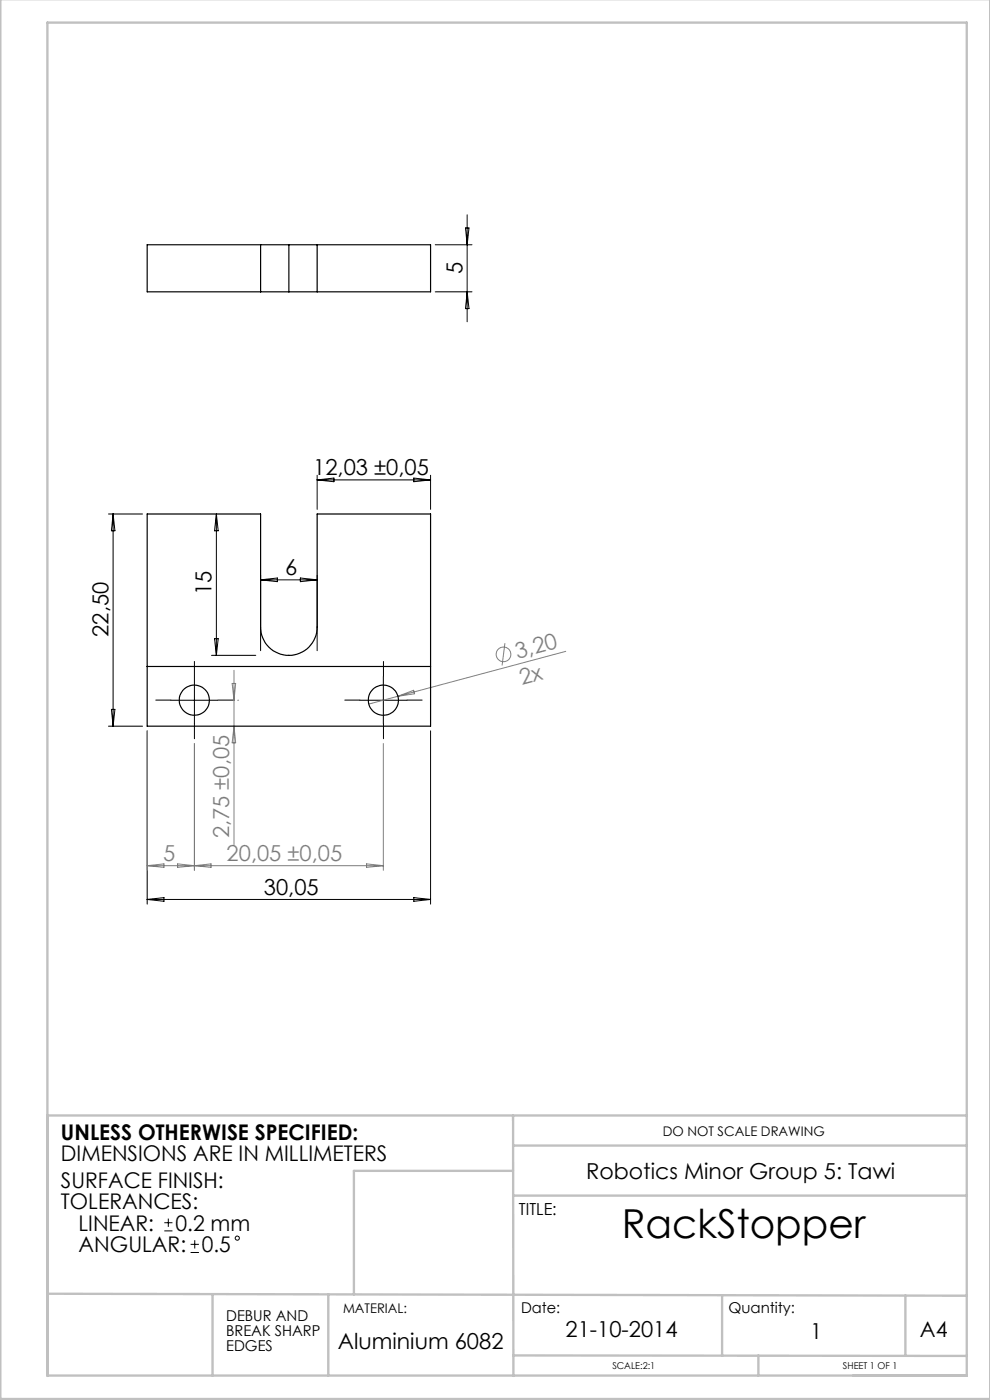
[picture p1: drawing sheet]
<svg xmlns="http://www.w3.org/2000/svg" width="210mm" height="297mm" viewBox="0 0 210 297" stroke-linecap="round" stroke-linejoin="round" font-family="sans-serif">
<g fill="none" stroke="#808080" stroke-width=".21">
<path d="M107.1 136.5l-.6 4.7M120 138.2l-41.8 11.2M31.2 155v29.6M41.2 157.7v26.9M49.2 145h.8l-.4 3.6zM49.6 142.2v37M49.6 154.1l.4 3.5h-.8zM50.4 148.6h.2M81.3 157.7v26.9M84.4 147.7l3.3-1.3 .2 .8zM31.2 183.7h50.1M31.2 183.7l3.6-.4v.7z"/>
<path d="M37.7 183.3l3.5 .4-3.5 .3zM41.2 183.7l3.6-.4v.7zM77.8 183.3l3.5 .4-3.5 .3z"/>
<circle cx="106.8" cy="138.8" r="1.55"/>
</g>
<g fill="none" stroke="#000" stroke-width=".21">
<path d="M92.3 51.9h7.8M98.7 48.4h.8l-.4 3.5zM99.1 45.6v22.7M92.3 61.9h7.8M99.1 61.9l.4 3.6h-.8zM23 109h7.2M24 109v45.1M24 109l.4 3.6h-.8zM45.9 109l.4 3.6h-.8zM45.9 109v30M67.3 100.8v7.3M67.3 101.8h24"/>
<path d="M67.3 101.8l3.5-.4v.8zM87.8 101.4l3.5 .4-3.5 .4zM91.3 100.8v7.3M44.9 139h9.4M45.5 135.5h.8l-.4 3.5zM55.3 122v16M55.3 123h12M55.3 123l3.5-.4v.8zM63.7 122.6l3.6 .4-3.6 .4zM67.3 122v16M23 154.1h7.2M23.6 150.5h.8l-.4 3.6z"/>
<path d="M31.2 155v36.8M36.2 148.6h10M41.2 143.5v10M76.3 148.6h10M81.3 143.5v10M91.3 155v36.8M31.2 190.8h60.1M31.2 190.8l3.6-.4v.8zM87.8 190.4l3.5 .4-3.5 .4zM34.9 259.4h1.7M35.7 258.5v1.8M34.9 261.1h1.7"/>
<path d="M40.4 265.7h1.8M40.4 264h1.8M41.3 263.1v1.8"/>
<circle cx="50.3" cy="262.7" r=".44"/>
</g>
<path d="M36.2 148.5h-3.2M41.2 143.5v-3.2M41.2 153.5v3.2M46.2 148.5h3.2M76.3 148.5h-3.2M81.3 143.5v-3.2M81.3 153.5v3.2M86.3 148.5h3.2" fill="none" stroke="#000" stroke-width=".21" stroke-dasharray="15.2 1.3 1.3 1.3"/>
<g fill="none" stroke="#c0c0c0" stroke-width=".5">
<path d="M.1 -.1v296.9h209.9v-296.9M10.1 236.6h195M108.8 236.6l.1 55.3M108.8 253.6h96.3M108.8 248.4h-33.7v26.2M108.9 243h96.2M10.1 274.5l195 .4M45.1 274.5v17.3M69.6 274.6v17.2M153.2 274.8v12.8M192.1 274.8v12.7M10.1 291.8h195v-287h-195v287.1"/>
<path d="M108.9 287.5l96.2 .2M160.9 287.5v4.3"/>
</g>
<g fill="none" stroke="#000" stroke-width=".25">
<path d="M55.3 51.9h6M55.3 51.9h-24.1v10h24.1M55.3 51.9v10M61.3 51.9h6M61.3 51.9v10M67.3 51.9h24v10h-24M67.3 51.9v10M55.3 61.9h6M61.3 61.9h6M31.2 109h24.1v24a6 6 0 0 0 6 6 6 6 0 0 0 6-6v-24h24v45.1h-60.1zM31.2 141.4h60.1"/>
<circle cx="41.2" cy="148.5" r="3.2"/>
<circle cx="81.3" cy="148.5" r="3.2"/>
</g>
<text font-size="8.5" x="131.9" y="262.6">RackStopper</text>
<g font-size="4.7">
<text x="98.1" y="58.2" transform="rotate(-90 98.1 58.2)">5</text>
<text x="66.4" y="100.8">12,03 ±0,05</text>
<text x="60.5" y="122">6</text>
<text x="44.9" y="126.3" transform="rotate(-90 44.9 126.3)">15</text>
<text x="23" y="135.1" transform="rotate(-90 23 135.1)">22,50</text>
<text x="56" y="189.8">30,05</text>
<text x="124.3" y="250.1">Robotics Minor Group 5: Tawi</text>
<text x="71.7" y="286.1">Aluminium 6082</text>
<text x="120" y="283.6">21-10-2014</text>
<text x="171.9" y="284.1">1</text>
</g>
<g font-size="4.7" fill="#808080">
<text x="109.7" y="139.8" transform="rotate(-15 109.7 139.8)">3,20</text>
<text x="110.7" y="145.3" transform="rotate(-15 110.7 145.3)">2x</text>
<text x="48.6" y="177.9" transform="rotate(-90 48.6 177.9)">2,75 ±0,05</text>
<text x="34.6" y="182.6">5</text>
<text x="48.1" y="182.6">20,05 ±0,05</text>
</g>
<g font-size="4.6">
<text x="12.9" y="241.7">UNLESS OTHERWISE SPECIFIED:</text>
<text x="12.9" y="246.3">DIMENSIONS ARE IN MILLIMETERS</text>
<text x="12.9" y="251.9">SURFACE FINISH:</text>
<text x="12.9" y="256.5">TOLERANCES:</text>
<text x="16.7" y="261.1">LINEAR:</text>
<text x="37.2" y="261.1">0.2 mm</text>
<text x="16.7" y="265.7">ANGULAR:</text>
<text x="42.8" y="265.7">0.5</text>
<text x="195.1" y="283.6">A4</text>
</g>
<text font-size="3.5" x="110.1" y="257.8">TITLE:</text>
<g font-size="3.2">
<text x="48" y="280.2">DEBUR AND</text>
<text x="110.6" y="278.5">Date:</text>
<text x="154.5" y="278.5">Quantity:</text>
<text x="48" y="283.4">BREAK SHARP</text>
<text x="48" y="286.6">EDGES</text>
</g>
<g font-size="2.8">
<text x="140.6" y="240.9">DO NOT SCALE DRAWING</text>
<text x="72.8" y="278.5">MATERIAL:</text>
</g>
<g font-size="2">
<text x="129.9" y="290.5">SCALE:2:1</text>
<text x="178.8" y="290.5">SHEET 1 OF 1</text>
</g>
</svg>
